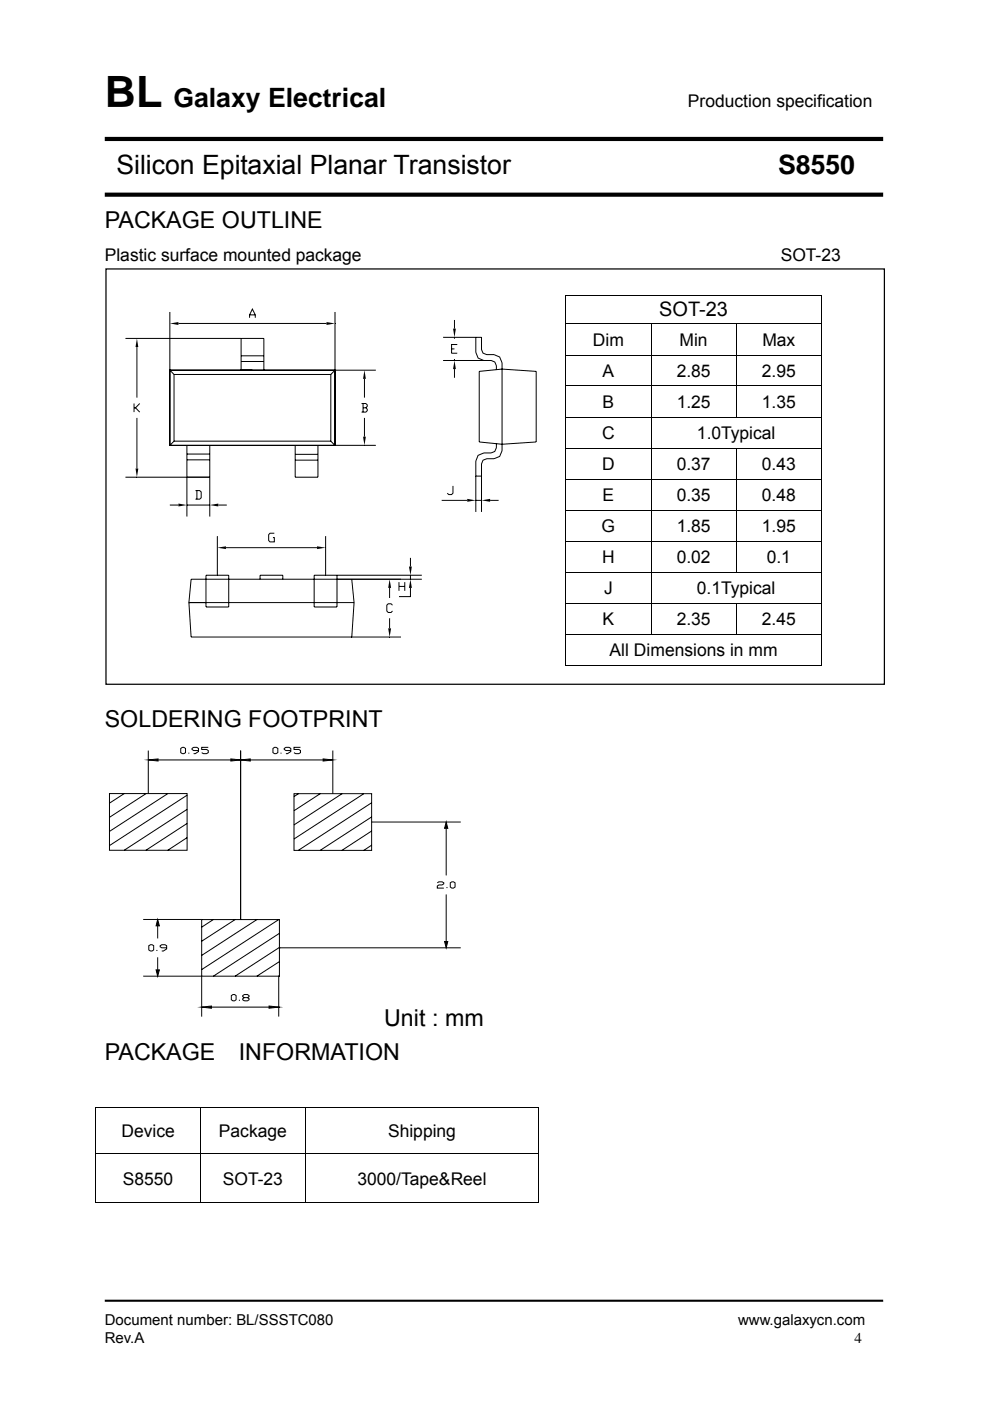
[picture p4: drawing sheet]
<svg xmlns="http://www.w3.org/2000/svg" width="210mm" height="297mm" viewBox="0 0 210 297" stroke-linecap="round" stroke-linejoin="round" font-family="sans-serif">
<path d="M22.2 275.8h165.1" fill="none" stroke="#000" stroke-width=".44"/>
<path d="M22.2 29.5h165.1M22.2 41.3h165.1" fill="none" stroke="#000" stroke-width=".88" stroke-linecap="butt"/>
<path d="M22.5 57h165.1v88.1h-165.1z" fill="#fff"/>
<path d="M22.5 57h165.1v88.1h-165.1z" fill="none" stroke="#000" stroke-width=".26"/>
<path d="M119.9 62.5h.2v.2h-.2zM174.2 62.5h.1v.2h-.1zM174.2 141h.1v.1h-.1zM20.2 234.7h.2v.2h-.2zM114.2 234.7h.2v.2h-.2zM114.2 255h.2v.1h-.2z" fill="#000"/>
<g fill="none" stroke="#000" stroke-width=".21">
<path d="M26.6 71.8h29.4v6.7M29 73.6v10.7M36 78.5h35.1v15.9h-35.1zM36 66.1v12.4l.9 .9M36.9 79.4v14.1M36.9 79.4h33.3M37.8 68.6h31.5M51.1 71.8v6.7h2.4M51.1 76.6h4.9M51.1 75.4h4.9M52.9 67.4v-.6l.6-1.3 .6 1.3v.6M52.9 66.8h1.2"/>
<path d="M70.2 79.4v14.1M71.1 78.5h8.6M71.1 78.5l-.9 .9M71.1 66.1v12.4M94 71.5h8.1v2.6l.3 .8 .8 .3h1.6l1.2 .5 .5 1.2v18.6l-.5 1.3-1.2 .5h-1.6l-.8 .3-.3 .8v10.1M94 76.4h10.2l.7 .4 .4 .7v.9M95.8 74h.6M96.4 67.8v1.9M96.4 71.5v.3M96.4 76.1v.3M96.4 78.3v1.8M97 73h-1.2v1.9h1.2"/>
<path d="M100.9 71.5v3.2l.5 1.2 1.2 .5M101.6 78.7l4.9-.4 7.2 .4v15l-7.2 .5-4.9-.5zM119.9 62.6h54.4M119.9 68.7h54.4M119.9 75.3h54.4M120 62.7v5.9M120 68.8v6.4M120 75.4v6.3M138.1 68.8v6.4M138.1 75.4v6.3M156.2 68.8v6.4M156.2 75.4v6.3"/>
<path d="M174.3 62.7v5.9M174.3 68.8v6.4M174.3 75.4v6.3M28.4 85.6v1.8M28.7 86.5l.9 .9M29 88.6v10.7M29.6 85.6l-.9 .9h-.3M36.9 93.5h33.3M36.9 93.5l-.9 .9M39.6 94.4v15.1M39.6 96.3h4.9M39.6 97.5h4.9"/>
<path d="M44.5 94.5v15M62.6 96.3h4.8M62.6 97.6h4.8M67.4 94.4v6.8h-4.8v-6.7M70.2 93.5l.9 .9h8.6M76.7 85.6h.9l.3 .3v.2l-.3 .4M77 86.5h.6l.3 .3v.3l-.3 .3h-.9M77 85.6v1.8M77.3 80.3v4M77.3 88.6v4M105.3 94.1v.8l-.4 .8-.7 .3h-1.6l-1.2 .5-.5 1.2v10.8M119.9 81.8h54.4"/>
<path d="M119.9 88.4h54.4M119.9 95h54.4M120 81.9v6.4M120 88.5v6.4M120 95.1v6.4M138.1 81.9v6.4M138.1 88.5v6.4M138.1 95.1v6.4M156.2 81.9v6.4M156.2 95.1v6.4M174.3 81.9v6.4M174.3 88.5v6.4"/>
<path d="M174.3 95.1v6.4M26.6 101.2h17.9M36 107.1h1.8M39.6 107.1h4.9M41.5 104h.9l.3 .3v1.2l-.3 .3h-.9M41.8 104v1.8M46.1 113.7v8.3M46.3 107.1h1.8M47.9 116.1h19.3M58.2 113.1h-.9l-.3 .3v1.2l.3 .3h.9v-.9h-.3M69.1 113.7v8.3M87.1 118.3v1.8"/>
<path d="M93.7 106.1h5.4M96.1 103v1.6l-.3 .3h-.6l-.3-.3M100.9 100.9h1.2M100.9 106.1h1.2M103.9 106.1h1.8M119.9 101.6h54.4M119.9 108.2h54.4M119.9 114.7h54.4M120 101.7v6.4M120 108.2v6.4M120 114.8v6.4M138.1 101.7v6.4"/>
<path d="M138.1 108.2v6.4M138.1 114.8v6.4M156.2 101.7v6.4M156.2 108.2v6.4M156.2 114.8v6.4M174.3 101.7v6.4M174.3 108.2v6.4M174.3 114.8v6.4M40.1 127.8l.4 7.3h44.5M40.1 127.8h35M43.7 122h4.8v6.7h-4.8zM55.2 122.8v-.8h4.8v.8"/>
<path d="M71.5 122v6.7h-4.9v-6.7h22.9M74.6 122.9l.5 4.9M75.1 127.8l-.5 7.3M82.6 124.7v2.1M82.6 131.1v2.1M83.2 128.3l-.2-.3h-.7l-.3 .3v1.2l.3 .4h.7l.2-.4M84.6 123.4v1.9M84.6 124.3h1.3M85.9 123.4v1.9M87.1 124.7v1.8h-2.5M87.1 122v.8M89.5 122.8h-49l-.4 5"/>
<path d="M119.9 121.3h54.4M119.9 127.9h54.4M119.9 134.5h54.4M120 121.4v6.4M120 128v6.4M120 134.6v6.5M138.1 121.4v6.4M138.1 128v6.4M156.2 128v6.4M174.3 121.4v6.4M174.3 128v6.4M174.3 134.6v6.5"/>
<path d="M31.5 159.1v9.2M38.3 158.7l.4-.2h.3l.3 .2v.9l-.3 .2-.7-.2zM40 159.6v.2M42.1 159.1h-1l-.4-.2v-.2l.4-.2h.7l.3 .2v.6l-.7 .5h-.3M44.2 158.5h-1.4v.4h1l.4 .2v.5l-.4 .2h-.7l-.3-.2M51 159.1v35.8M57.9 158.7l.3-.2h.4l.3 .2v.9l-.3 .2-.7-.2zM59.6 159.6v.2M61.7 159.1h-1.1l-.3-.2v-.2l.3-.2h.7l.4 .2v.6l-.7 .5h-.4M63.7 158.5h-1.3v.4h1l.3 .2v.5l-.3 .2h-.7l-.3-.2M70.6 159.1v9.2M119.9 141.1h54.3"/>
<path d="M23.2 168.3h16.5v12h-16.5zM26.4 168.3l-3.2 2M31 168.3l-7.8 5M31.5 161.1l2-.2v.5zM33.5 161.1h15.5M35.6 168.3l-12.4 8M39.7 168.6l-16.5 10.7M39.7 171.6l-13.4 8.7M39.7 174.6l-8.8 5.7M39.7 177.6l-4.1 2.7M49 160.9l2 .2-2 .3zM51 161.1l2.1-.2v.5z"/>
<path d="M51 161.1h.1M53.1 161.1h15.4M62.4 168.3h16.4v12h-16.4zM63.3 168.3l-.9 .6M67.9 168.3l-5.5 3.6M68.5 160.9l2.1 .2-2.1 .3zM70.6 161.1h.1M72.6 168.3l-10.2 6.6M77.2 168.3l-14.8 9.6M78.8 174.3h18.9M78.8 170.2l-15.5 10.1M78.8 173.2l-10.9 7.1"/>
<path d="M78.8 176.2l-6.3 4.1M78.8 179.2l-1.6 1.1M94.6 174.3l.4 1.3h-.7zM94.6 175.6v10M30.4 194.9h12.4M33.4 195l.4 1.3h-.7zM33.4 196.3v2.7M42.8 195h16.5v12h-16.5zM45.3 194.9l-2.5 1.7M49.9 194.9l-7.1 4.7M51 194.9h.1M54.5 194.9l-11.7 7.7"/>
<path d="M59.2 194.9l-16.4 10.7M59.3 197.9l-14 9.1M92.8 187.2l.3-.2h.7l.3 .2v.2l-.3 .2h-.7l-.3 .3v.4h1.3M94.3 199.6h.7l-.4 1.4zM94.6 189.6v10M94.8 188.1v.2M95.5 187.2l.3-.2 .7 .2v.9l-.3 .2h-.4l-.3-.2zM30.4 207h12.4v8.5M31.6 200.5l.3-.2 .7 .2v.9l-.3 .2h-.4l-.3-.2zM33.1 205.6h.7l-.4 1.4zM33.3 201.4v.2M33.4 203v2.6"/>
<path d="M35.3 201h-1l-.3-.3v-.2l.3-.2h.7l.3 .2v.7l-.7 .4h-.3M42.8 213.5l2.1-.2v.5zM44.9 213.5h12.2M49.1 211.1l.3-.2h.4l.3 .2v.9l-.3 .2h-.4l-.3-.2zM50.8 212v.2M51.8 211.5l-.3-.2v-.2l.3-.2h.7l.3 .2v.2l-.3 .2h-.7l-.3 .3v.2l.3 .2h.7l.3-.2v-.2l-.3-.3M57.1 213.3l2 .2-2 .3zM59.1 207h.1M59.1 213.5h.1M59.1 207v8.5M59.3 201h.1M59.3 201h38.4"/>
<path d="M59.3 200.9l-9.4 6.1M59.3 203.9l-4.8 3.1M59.3 206.9l-.2 .1M20.2 234.8h94.2M20.3 234.9v9.5M42.5 234.9v9.5M64.8 234.9v9.5M114.3 234.9v9.5M20.2 244.5h94.2M20.2 255.1h22.3M20.3 244.6v10.5M42.5 244.6v10.5"/>
<path d="M42.6 255.1h22.1M64.8 244.6v10.5M64.9 255.1h49.3M114.3 244.6v10.5"/>
</g>
<path d="M31.5 161.1h2M49 161.1h4.1M68.5 161.1h2.1" fill="none" stroke="#000" stroke-width=".44"/>
<g fill="#000">
<path d="M29 71.8l.3 1.8h-.6zM36 68.6l1.8-.3v.6zM69.3 68.3l1.8 .3-1.8 .3zM96.1 69.7h.6l-.3 1.8zM96.4 76.4l.3 1.9h-.6zM28.7 99.3h.6l-.3 1.9zM77.3 78.5l.3 1.8h-.6zM77 92.6h.6l-.3 1.8zM37.8 106.8l1.8 .3-1.8 .3zM44.5 107.1l1.8-.3v.6zM46.1 116.1l1.8-.3v.6zM67.2 115.8l1.9 .3-1.9 .3z"/>
<path d="M99.1 105.8l1.8 .3-1.8 .3zM102.1 106.1l1.8-.3v.6zM82.6 122.8l.4 1.9h-.7zM82.3 133.2h.7l-.4 1.9zM86.7 120.1h.7l-.3 1.9zM87.1 122.8l.3 1.9h-.7zM94.6 174.3l.4 1.3h-.7zM33.4 195l.4 1.3h-.7zM94.3 199.6h.7l-.4 1.4zM33.1 205.6h.7l-.4 1.4zM42.8 213.5l2.1-.2v.5zM57.1 213.3l2 .2-2 .3z"/>
</g>
<text font-size="9.2" x="22.2" y="22.7">BL</text>
<g font-size="5.7">
<text x="36.8" y="22.7">Galaxy Electrical</text>
<text x="24.7" y="37">Silicon Epitaxial Planar Transistor</text>
<text x="165" y="37">S8550</text>
</g>
<g font-size="4.9">
<text x="22.2" y="48.3">PACKAGE OUTLINE</text>
<text x="22.2" y="154.1">SOLDERING FOOTPRINT</text>
<text x="81.5" y="217.6">Unit : mm</text>
<text x="22.2" y="224.7">PACKAGE</text>
<text x="50.7" y="224.7">INFORMATION</text>
</g>
<text font-size="4.2" x="139.8" y="67">SOT-23</text>
<g font-size="3.7">
<text x="145.9" y="22.7">Production specification</text>
<text x="22.2" y="55.4">Plastic surface mounted package</text>
<text x="165.6" y="55.4">SOT-23</text>
<text x="125.8" y="73.3">Dim</text>
<text x="144.1" y="73.3">Min</text>
<text x="161.7" y="73.3">Max</text>
<text x="127.8" y="79.9">A</text>
<text x="143.5" y="79.9">2.85</text>
<text x="161.6" y="79.9">2.95</text>
<text x="127.8" y="86.5">B</text>
<text x="143.5" y="86.5">1.25</text>
<text x="161.6" y="86.5">1.35</text>
<text x="127.7" y="93.1">C</text>
<text x="147.8" y="93.1">1.0Typical</text>
<text x="127.7" y="99.7">D</text>
<text x="143.5" y="99.7">0.37</text>
<text x="161.6" y="99.7">0.43</text>
<text x="127.8" y="106.2">E</text>
<text x="143.5" y="106.2">0.35</text>
<text x="161.6" y="106.2">0.48</text>
<text x="127.6" y="112.8">G</text>
<text x="143.5" y="112.8">1.85</text>
<text x="161.6" y="112.8">1.95</text>
<text x="127.7" y="119.4">H</text>
<text x="143.5" y="119.4">0.02</text>
<text x="162.6" y="119.4">0.1</text>
<text x="128.1" y="126">J</text>
<text x="147.8" y="126">0.1Typical</text>
<text x="127.8" y="132.5">K</text>
<text x="143.5" y="132.5">2.35</text>
<text x="161.6" y="132.5">2.45</text>
<text x="129.3" y="139.1">All Dimensions in mm</text>
<text x="25.8" y="241">Device</text>
<text x="46.4" y="241">Package</text>
<text x="82.3" y="241">Shipping</text>
<text x="26.1" y="251.1">S8550</text>
<text x="47.3" y="251.1">SOT-23</text>
<text x="75.8" y="251.1">3000/Tape&amp;Reel</text>
</g>
<g font-size="3.2">
<text x="22.2" y="281">Document number: BL/SSSTC080</text>
<text x="156.6" y="281">www.galaxycn.com</text>
<text x="22.2" y="284.7">Rev.A</text>
<text x="181.3" y="284.7">4</text>
</g>
</svg>
